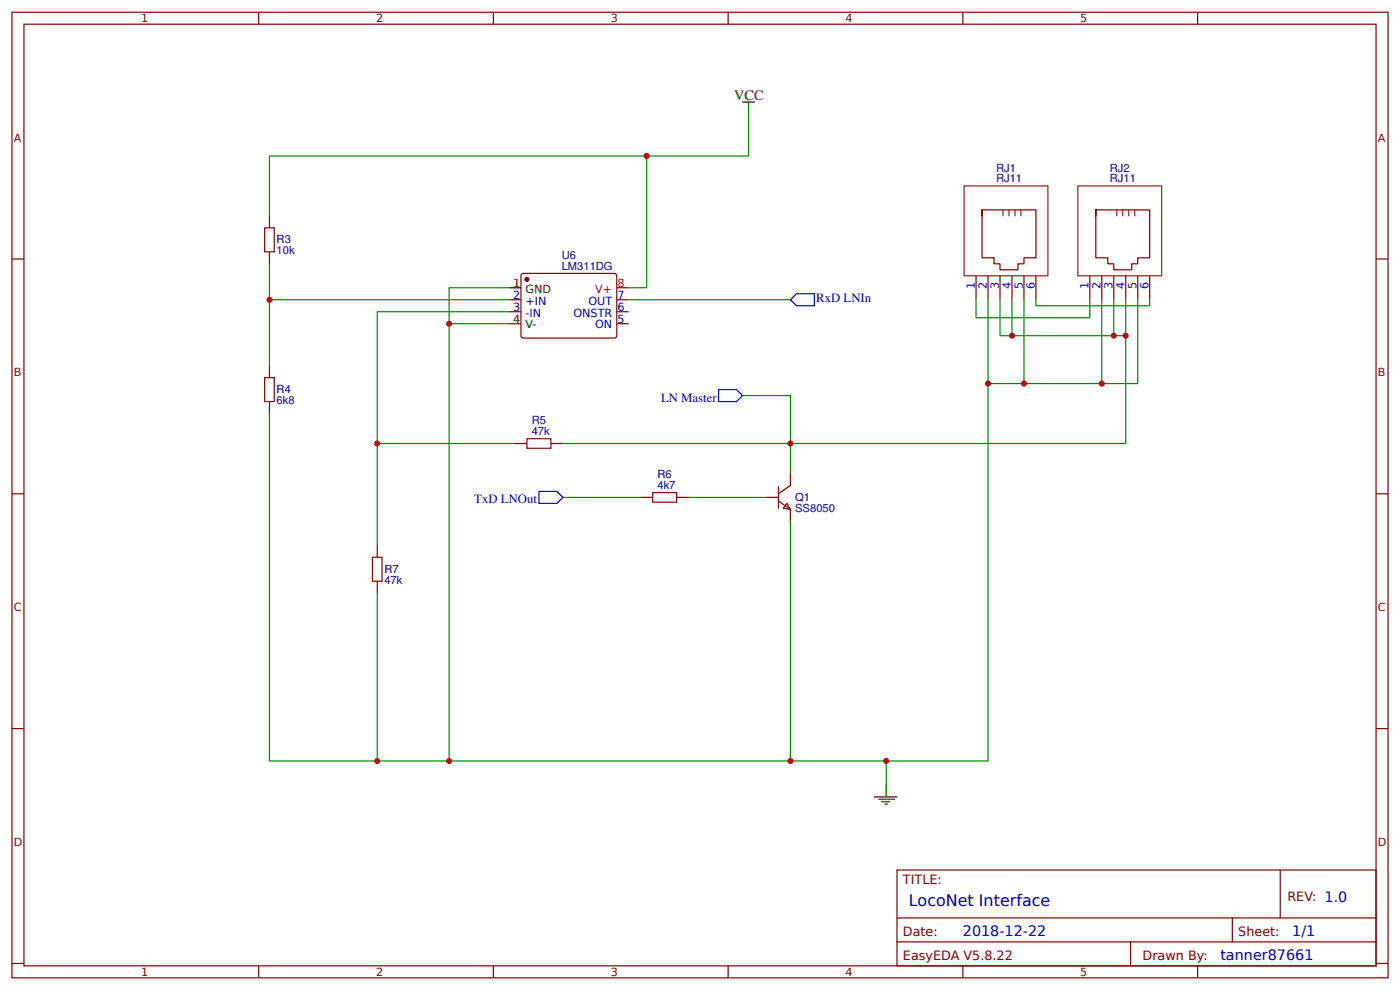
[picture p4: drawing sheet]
<svg xmlns="http://www.w3.org/2000/svg" width="309mm" height="219mm" viewBox="0 0 309 219" stroke-linecap="round" stroke-linejoin="round" font-family="sans-serif">
<g fill="none" stroke="#800" stroke-width=".26">
<path d="M2.6 2.7h304.1v213.3h-304.1zM5.3 5.3h298.7v208h-298.7zM57.1 2.7v2.6M109 2.7v2.6M160.9 2.7v2.6M212.7 2.7v2.6M264.6 2.7v2.6M2.6 57.2h2.7M59.5 47.7v2.6M59.5 55.6v2.7M217 46.4h11.9v10.5h-2.7v1.4h-1.3v1.3h-4v-1.3h-1.3v-1.4h-2.6v-10.5v1.3M242.1 46.4h11.9v10.5h-2.6v1.4h-1.4v1.3h-3.9v-1.3h-1.4v-1.4h-2.6v-10.5v1.3"/>
<path d="M304 57.2h2.7M112.4 66.2h2.7M112.4 68.8h2.7M115.4 60.4h20.6l.3 .5-.1 13.5-.5 .3-20.3-.1-.3-.5v-13.2zM136.3 66.2h2.6M136.3 68.8h2.6M136.3 71.5h2.6M215.6 60.9v5.3M218.3 60.9v5.3M220.9 60.9v5.3M223.6 60.9v5.3M226.2 60.9v5.3"/>
<path d="M228.9 60.9v5.3M240.8 60.9v5.3M243.4 60.9v5.3M246.1 60.9v5.3M248.7 60.9v5.3M251.4 60.9v5.3M254 60.9v5.3M59.5 80.8v2.6M59.5 88.7v2.6M113.8 97.9h2.6M121.7 97.9h2.7M2.6 109.1h2.7"/>
<path d="M141.6 109.9h2.6M149.5 109.9h2.6M169.3 109.9h2.7M172 110.6l2.6 1.9v2.6M172 107.5v4.7M173.8 111.2l.8 1.3-1.6-.3zM174.6 104.6v2.6l-2.6 1.9M304 109.1h2.7M83.3 120.4v2.7M83.3 128.4v2.6M2.6 160.9h2.7M304 160.9h2.7"/>
<path d="M198.2 192.1h105.8v21.2h-105.8zM282.8 192.1v10.6M2.6 212.8h2.7M57.1 213.3v2.7M109 213.3v2.7M160.9 213.3v2.7M198.2 202.7h105.8M198.2 208h105.8M212.7 213.3v2.7M249.8 208v5.3M264.6 213.3v2.7M272.3 202.7v5.3"/>
<path d="M304 212.8h2.7"/>
</g>
<circle cx="116.4" cy="61.7" r=".4" fill="#800" stroke="#800" stroke-width=".26"/>
<path d="M164 22.5h2.7M165.4 22.5v2.7M112.4 63.6h2.7M112.4 71.5h2.7M193.1 176h5.1M194.2 176.5h3.4M194.7 177.1h1.9M195.5 177.6h.6M195.8 173.4v2.6" fill="none" stroke="#000" stroke-width=".26"/>
<path d="M136.3 63.6h2.6" fill="none" stroke="#f00" stroke-width=".26"/>
<path d="M213 41.1h18.5v19.8h-18.5zM221.6 46.4v1.3M222.9 46.4v1.3M224.2 46.4v1.3M225.6 46.4v1.3M238.1 41.1h18.5v19.8h-18.5zM246.7 46.4v1.3M248 46.4v1.3M249.4 46.4v1.3M250.7 46.4v1.3" fill="none" stroke="#8d2323" stroke-width=".26"/>
<g fill="none" stroke="#080" stroke-width=".26">
<path d="M165.4 25.2v9.2h-22.5M59.5 47.7v-13.3h83.4v29.2h-4M59.5 58.3v22.5M59.5 66.2h52.9M99.2 71.5h13.2M112.4 63.6h-13.2v104.5M112.4 68.8h-29.1v51.6M138.9 66.2h35.7M215.6 66.2v4h25.2v-4M218.3 66.2v101.9h-22.5M220.9 66.2v7.9h25.2v-7.9M223.6 66.2v7.9"/>
<path d="M226.2 66.2v18.5h-7.9M228.9 66.2v1.3h25.1v-1.3M243.4 66.2v18.5h-17.2M246.1 74.1h2.6M248.7 66.2v31.7h-124.3M251.4 66.2v18.5h-8M59.5 91.3v76.8h115.1M83.3 97.9h30.5M164 87.4h10.6v17.2M124.4 109.9h17.2M152.1 109.9h17.2M174.6 115.1v53h21.2v5.3"/>
<path d="M83.3 131v37.1"/>
</g>
<path d="M58.5 50.3h2.1v5.3h-2.1zM58.5 83.4h2.1v5.3h-2.1zM116.4 96.9h5.3v2.1h-5.3zM144.2 108.8h5.3v2.1h-5.3zM82.3 123.1h2.1v5.3h-2.1z" fill="none" stroke="#a00000" stroke-width=".26"/>
<path d="M174.6 66.2l1.3-1.3h4v2.6h-4zM158.7 86h4l1.3 1.4-1.3 1.3h-4zM119.1 108.5h3.9l1.4 1.4-1.4 1.3h-3.9z" fill="none" stroke="#00f" stroke-width=".26"/>
<g fill="#c00">
<circle cx="83.3" cy="168.1" r=".66"/>
<circle cx="99.2" cy="168.1" r=".66"/>
<circle cx="223.6" cy="74.1" r=".66"/>
<circle cx="226.2" cy="84.7" r=".66"/>
<circle cx="174.6" cy="97.9" r=".66"/>
<circle cx="99.2" cy="71.5" r=".66"/>
<circle cx="83.3" cy="97.9" r=".66"/>
<circle cx="59.5" cy="66.2" r=".66"/>
<circle cx="243.4" cy="84.7" r=".66"/>
<circle cx="246.1" cy="74.1" r=".66"/>
<circle cx="248.7" cy="74.1" r=".66"/>
<circle cx="218.3" cy="84.7" r=".66"/>
<circle cx="195.8" cy="168.1" r=".66"/>
<circle cx="174.6" cy="168.1" r=".66"/>
<circle cx="142.9" cy="34.4" r=".66"/>
</g>
<text font-size="3.5" fill="#00f" x="200.8" y="200.1">LocoNet Interface</text>
<text font-size="3.2" x="162.2" y="22">VCC</text>
<g font-size="3.2" fill="#00f">
<text x="212.7" y="206.7">2018-12-22</text>
<text x="285.5" y="206.7">1/1</text>
<text x="269.6" y="212">tanner87661</text>
</g>
<g font-size="2.8" fill="#00f">
<text x="180.3" y="66.8">RxD LNIn</text>
<text x="146" y="88.7">LN Master</text>
<text x="104.8" y="111.2">TxD LNOut</text>
</g>
<g font-size="2.8" fill="#800">
<text x="199.5" y="195.3">TITLE:</text>
<text x="284.4" y="199">REV: 1.0</text>
<text x="199.5" y="206.7">Date:</text>
<text x="273.6" y="206.7">Sheet:</text>
<text x="199.5" y="212">EasyEDA V5.8.22</text>
<text x="252.4" y="212">Drawn By:</text>
</g>
<g font-size="2.5" fill="#800">
<text x="31.2" y="4.9">1</text>
<text x="83.1" y="4.9">2</text>
<text x="134.9" y="4.9">3</text>
<text x="186.8" y="4.9">4</text>
<text x="238.7" y="4.9">5</text>
<text x="3" y="31.3">A</text>
<text x="304.4" y="31.3">A</text>
<text x="3" y="83.1">B</text>
<text x="304.4" y="83.1">B</text>
<text x="3" y="135">C</text>
<text x="304.4" y="135">C</text>
<text x="3" y="186.8">D</text>
<text x="304.4" y="186.8">D</text>
<text x="31.2" y="215.6">1</text>
<text x="83.1" y="215.6">2</text>
<text x="134.9" y="215.6">3</text>
<text x="186.8" y="215.6">4</text>
<text x="238.7" y="215.6">5</text>
</g>
<g font-size="2.5" fill="#000080">
<text x="220.1" y="37.9">RJ1</text>
<text x="220.1" y="40.3">RJ11</text>
<text x="245.2" y="37.9">RJ2</text>
<text x="245.2" y="40.3">RJ11</text>
<text x="61.1" y="53.8">R3</text>
<text x="61.1" y="56.1">10k</text>
<text x="124.1" y="59.6">LM311DG</text>
<text x="124.1" y="57.2">U6</text>
<text x="61.1" y="89.2">6k8</text>
<text x="61.1" y="86.8">R4</text>
<text x="117.5" y="93.7">R5</text>
<text x="117.5" y="96.1">47k</text>
<text x="145.3" y="105.6">R6</text>
<text x="145.3" y="108">4k7</text>
<text x="175.7" y="113">SS8050</text>
<text x="175.7" y="110.6">Q1</text>
<text x="84.9" y="128.9">47k</text>
<text x="84.9" y="126.5">R7</text>
</g>
<g font-size="2.5">
<text x="113.4" y="63.3">1</text>
<text x="116.1" y="64.6">GND</text>
<text x="113.4" y="71.2">4</text>
<text x="116.1" y="72.5">V-</text>
</g>
<g font-size="2.5" fill="#00f">
<text x="113.4" y="65.9">2</text>
<text x="136.4" y="65.9">7</text>
<text x="215.4" y="63.8" transform="rotate(-90 215.4 63.8)">1</text>
<text x="218" y="63.8" transform="rotate(-90 218 63.8)">2</text>
<text x="220.7" y="63.8" transform="rotate(-90 220.7 63.8)">3</text>
<text x="223.3" y="63.8" transform="rotate(-90 223.3 63.8)">4</text>
<text x="226" y="63.8" transform="rotate(-90 226 63.8)">5</text>
<text x="228.6" y="63.8" transform="rotate(-90 228.6 63.8)">6</text>
<text x="240.5" y="63.8" transform="rotate(-90 240.5 63.8)">1</text>
<text x="243.2" y="63.8" transform="rotate(-90 243.2 63.8)">2</text>
<text x="245.8" y="63.8" transform="rotate(-90 245.8 63.8)">3</text>
<text x="248.4" y="63.8" transform="rotate(-90 248.4 63.8)">4</text>
<text x="251.1" y="63.8" transform="rotate(-90 251.1 63.8)">5</text>
<text x="253.7" y="63.8" transform="rotate(-90 253.7 63.8)">6</text>
<text x="113.4" y="68.6">3</text>
<text x="116.1" y="67.3">+IN</text>
<text x="116.1" y="69.9">-IN</text>
<text x="126.7" y="69.9">ONSTR</text>
<text x="130" y="67.3">OUT</text>
<text x="136.4" y="71.2">5</text>
<text x="136.4" y="68.6">6</text>
<text x="131.5" y="72.5">ON</text>
</g>
<g font-size="2.5" fill="#f00">
<text x="131.5" y="64.6">V+</text>
<text x="136.4" y="63.3">8</text>
</g>
</svg>
